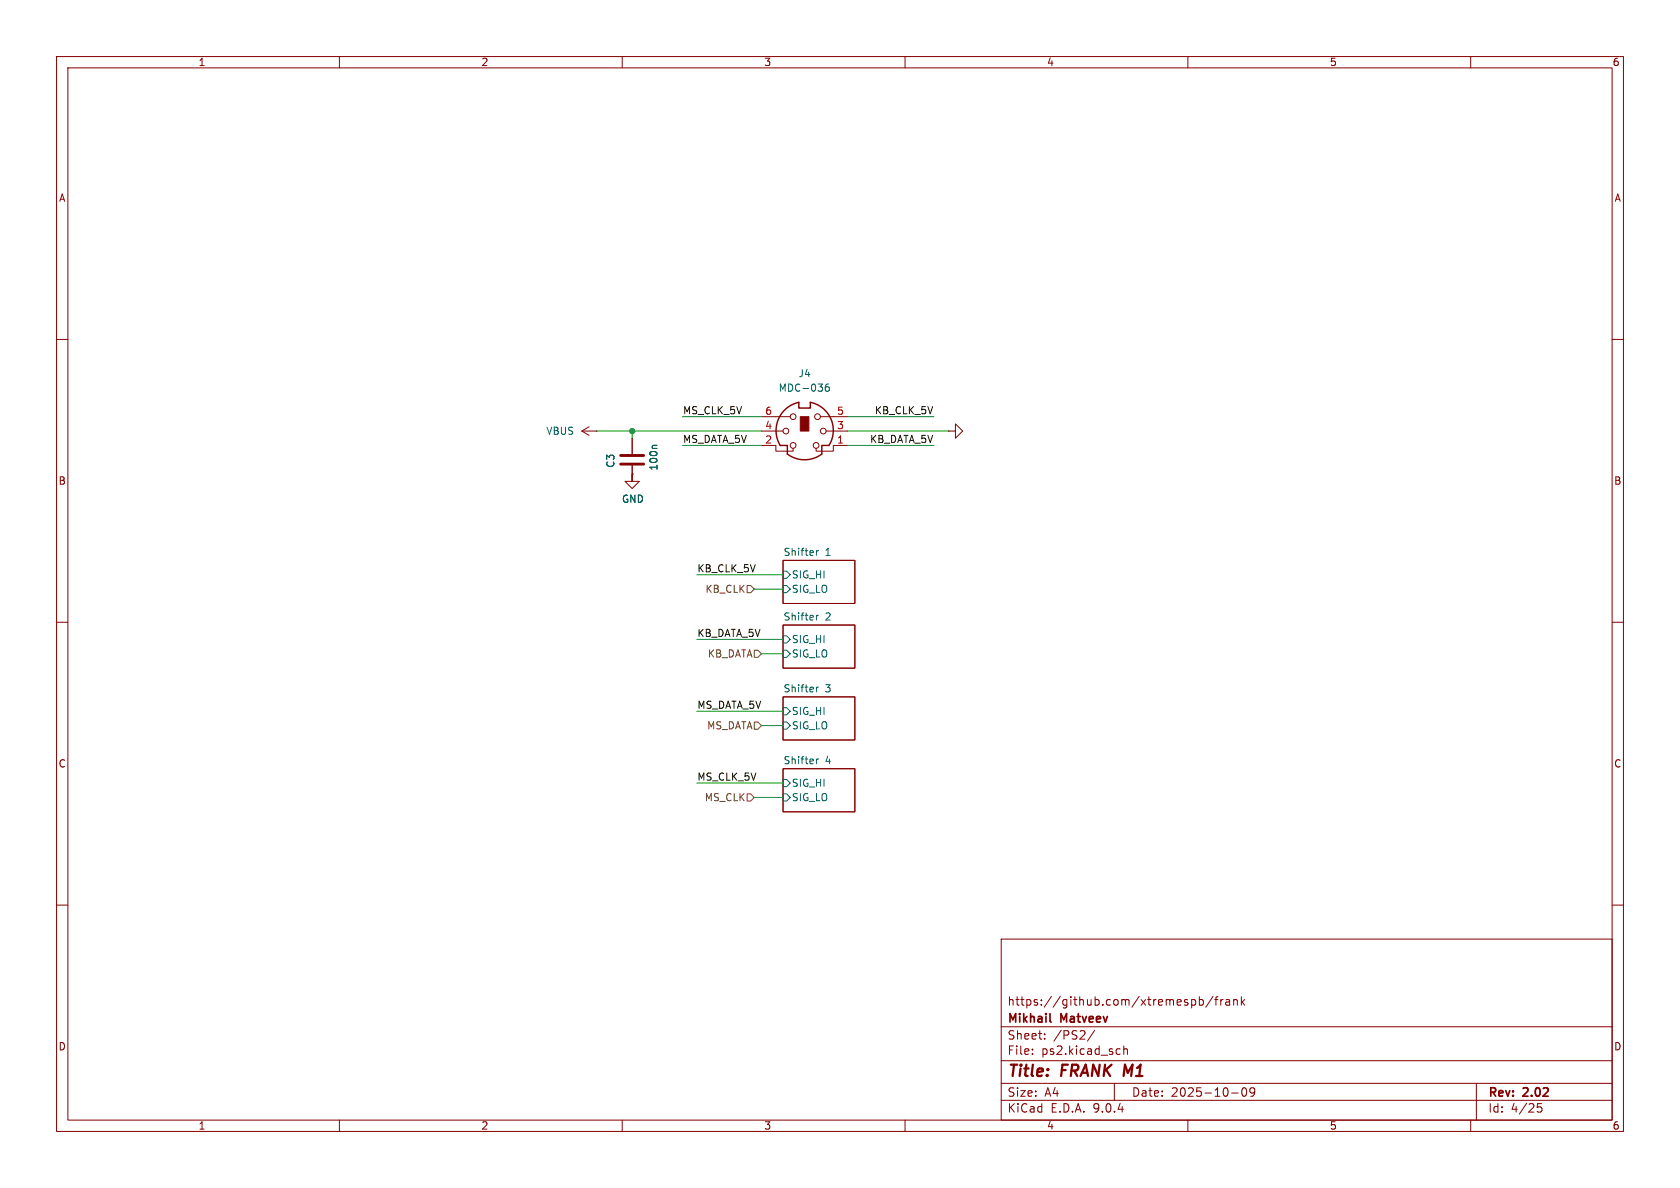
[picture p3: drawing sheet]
<svg xmlns="http://www.w3.org/2000/svg" width="297mm" height="210mm" viewBox="0 0 297 210" stroke-linecap="round" stroke-linejoin="round" font-family="sans-serif">
<g fill="none" stroke="#840000" stroke-width=".18">
<path d="M10 10h277v190h-277zM12 12h273v186h-273zM60 10v2M110 10v2M160 10v2M210 10v2M260 10v2M10 60h2M102.9 76.2h2.5M102.9 76.2l1.2 .8M104.1 75.4l-1.2 .8M105.4 76.2h.1"/>
<path d="M111.8 77.5v2.8M134.6 78.7h2.6v1.1h3v-.6M134.6 76.2h3.8M134.6 73.7h5.1M145 73.7h4.9M146 76.2h3.9M149.9 78.7h-2.6v1.1h-3v-.6M167.6 76.2h1.3v-1.3l1.3 1.3-1.3 1.3v-1.3M167.6 76.2h.1M285 60h2M111.8 82.3v2.8h-1.3l1.3 1.3 1.2-1.3h-1.2v-1.3M111.8 83.8h.1"/>
<path d="M138.4 99.1h12.7v7.6h-12.7zM10 110h2M138.4 110.5h12.7v7.6h-12.7zM285 110h2M138.4 123.2h12.7v7.6h-12.7zM138.4 135.9h12.7v7.6h-12.7zM10 160h2M177 166h108v32h-108zM210.7 176.8l.4-.1 .3 .3v.4l-.2 .2h-.5M212 176.8l.5-.1 .2 .3v.4l-.1 .2h-.6M212 176.2v1.5M214.5 176.1l-1.3 2"/>
<path d="M214.7 176.7h.6M215.3 176.2l-.3 .2v1.3M215.8 176.7v1M216.2 176.7l-.2 .1-.2 .2M216.7 176.8h.6l.1 .9M217.4 177.1h-.5a.29 .29 0 0 0-.2 .3 .29 .29 0 0 0 .2 .3l.5-.1M218.1 176.8l.2-.1 .4 .1v.9M218.1 176.7v1M219.5 176.2v1.5M219.6 177.1l.4 .6M220 176.7l-.5 .6M285 160h2"/>
<path d="M60 198v2M110 198v2M160 198v2M177 194.5h108M177 191.5h108M177 187.5h108M177 181.5h108M182.5 186.3v.1M182.5 185.5v.1M184.7 183.6v.1M184.7 182.8v.1M193.5 182.1l-1.3 2"/>
<path d="M197 191.5v3M197.9 185.4l.1 .1M198 186.3l-.1 .1M198.7 184.9v1.5M198.7 185.5l.2-.1 .3 .1 .1 .9M210 198v2M217.7 193.2h1.2M219.7 192.4l.2-.1a.81 .81 0 0 1 .6 .6 .81 .81 0 0 1-.3 .8l-.2 .1a.81 .81 0 0 1-.3-1.4zM221.8 192.9l-.3 .3h-.3l-.2-.3 .1-.5 .4-.1 .2 .1a.99 .99 0 0 1-.3 1.4h-.3M260 198v2M261 191.5v6.5M272.5 195.1h-.7l-.1 .7 .3-.1h.5l.1 .3-.1 .5-.2 .1-.6-.1"/>
<circle cx="138.9" cy="76.2" r=".51"/>
<circle cx="140.2" cy="73.7" r=".51"/>
<circle cx="140.2" cy="78.7" r=".51"/>
<circle cx="144.3" cy="78.7" r=".51"/>
<circle cx="144.5" cy="73.7" r=".51"/>
<circle cx="145.5" cy="76.2" r=".51"/>
</g>
<path d="M185.6 180.5l.2 .2" fill="none" stroke="#840000" stroke-width=".3"/>
<g fill="none" stroke="#006464" stroke-width=".18">
<path d="M116.1 78.7h-.6l-.2 .2M146.5 67.9l-.4 .1a.86 .86 0 0 0 0 1.2l.5-.2v-.4l-.2-.2h-.4l-.1 .2M144.3 97.3v.9M144.7 97.3l-.4 .3M138.4 101h.7l.6 .6-.6 .6h-.7zM138.4 103.5h.7l.6 .6-.6 .7h-.7zM138.4 112.4h.7l.6 .6-.6 .7h-.7zM138.4 114.9h.7l.6 .7-.6 .6h-.7zM144.3 108.8v.8M144.7 108.8l-.4 .2M138.4 125.1h.7l.6 .6-.6 .7h-.7zM138.4 127.6h.7l.6 .7-.6 .6h-.7z"/>
<path d="M138.4 137.8h.7l.6 .6-.6 .7h-.7zM144.3 121.5v.8M144.3 134.2v.8M144.7 121.5l-.4 .2M144.7 134.2l-.4 .2M138.4 140.3h.7l.6 .7-.6 .6h-.7z"/>
</g>
<path d="M138.6 72.6l1.4-1 1.2-.5v1h2.1v-1a5.1 5.1 0 0 1 3.3 7.6h-1.3v1.6a5.1 5.1 0 0 1-6.1 0v-1.6h-1.3a5.1 5.1 0 0 1 .7-6.1z" fill="none" stroke="#840000" stroke-width=".25"/>
<path d="M141.5 73.7h1.5v2.5h-1.5z" fill="#840000" stroke="#840000" stroke-width=".18"/>
<path d="M109.7 80.5h4.1M109.7 82h4.1" fill="none" stroke="#840000" stroke-width=".51"/>
<path d="M132.1 103.5h.6l.6 .6-.6 .7h-.6zM133.3 114.9h.7l.6 .7-.6 .6h-.7zM133.3 127.6h.7l.6 .7-.6 .6h-.7zM132.1 140.3h.6l.6 .7-.6 .6h-.6z" fill="none" stroke="#725600" stroke-width=".18"/>
<g fill="none" stroke="#009600" stroke-width=".18">
<path d="M105.4 76.2h29.2M111.8 76.2v1.3M120.6 73.7h14M120.6 78.7h14M149.9 76.2h17.7M149.9 73.7h15.2M149.9 78.7h15.2M111.8 83.8v1.3M123.2 113h15.2M123.2 101.6h15.2M133.3 104.1h5.1M134.6 115.6h3.8"/>
<path d="M123.2 125.7h15.2M123.2 138.4h15.2M134.6 128.3h3.8M133.3 141h5.1"/>
</g>
<circle cx="111.8" cy="76.2" r=".46" fill="#009600" stroke="#009600" stroke-width=".18"/>
<g font-size="2.8" fill="#840000">
<text x="178" y="190.9">Title:</text>
<text x="187.7" y="190.9">FRANK M1</text>
</g>
<g font-size="2.1" fill="#840000">
<text x="178" y="178">https://github.com/xtremespb/frank</text>
<text x="178" y="184">Sheet:</text>
<text x="178" y="181.2">Mikhail</text>
<text x="186.2" y="184">/PS2/</text>
<text x="187.6" y="181.2">Matveev</text>
<text x="178" y="186.7">File:</text>
<text x="184.1" y="186.7">ps2.kicad_sch</text>
<text x="178" y="196.9">KiCad</text>
<text x="178" y="194.1">Size:</text>
<text x="184.7" y="194.1">A4</text>
<text x="185.7" y="196.9">E.D.A.</text>
<text x="193.3" y="196.9">9.0.4</text>
<text x="200" y="194.1">Date:</text>
<text x="207" y="194.1">2025-10-09</text>
<text x="263" y="194.3">Rev:</text>
<text x="263" y="196.9">Id:</text>
<text x="267.1" y="196.9">4/25</text>
<text x="269.4" y="194.3">2.02</text>
</g>
<g font-size="1.8" fill="#840000">
<text x="35" y="11.9">1</text>
<text x="85" y="11.9">2</text>
<text x="135" y="11.9">3</text>
<text x="185" y="11.9">4</text>
<text x="235" y="11.9">5</text>
<text x="285" y="11.9">6</text>
<text x="10.3" y="35.9">A</text>
<text x="285.3" y="35.9">A</text>
<text x="10.3" y="85.9">B</text>
<text x="285.3" y="85.9">B</text>
<text x="10.3" y="135.9">C</text>
<text x="285.3" y="135.9">C</text>
<text x="10.3" y="185.9">D</text>
<text x="285.3" y="185.9">D</text>
<text x="35" y="199.9">1</text>
<text x="85" y="199.9">2</text>
<text x="135" y="199.9">3</text>
<text x="185" y="199.9">4</text>
<text x="235" y="199.9">5</text>
<text x="285" y="199.9">6</text>
</g>
<g font-size="1.8" fill="#006464">
<text x="137.6" y="69.4">MDC-036</text>
<text x="141.1" y="66.9">J4</text>
<text x="96.5" y="77.1">VBUS</text>
<text x="108.8" y="82.8" transform="rotate(-90 108.8 82.8)">C3</text>
<text x="116.4" y="83.3" transform="rotate(-90 116.4 83.3)">100n</text>
<text x="109.9" y="89.1">GND</text>
<text x="138.4" y="98.3">Shifter</text>
<text x="145.9" y="98.3">1</text>
<text x="139.9" y="102.5">SIG_HI</text>
<text x="139.9" y="105">SIG_LO</text>
<text x="138.4" y="109.8">Shifter</text>
<text x="139.9" y="113.9">SIG_HI</text>
<text x="145.9" y="109.8">2</text>
<text x="139.9" y="116.4">SIG_LO</text>
<text x="138.4" y="122.5">Shifter</text>
<text x="145.9" y="122.5">3</text>
<text x="139.9" y="126.6">SIG_HI</text>
<text x="139.9" y="129.1">SIG_LO</text>
<text x="138.4" y="135.2">Shifter</text>
<text x="145.9" y="135.2">4</text>
<text x="139.9" y="139.3">SIG_HI</text>
<text x="139.9" y="141.8">SIG_LO</text>
</g>
<g font-size="1.8" fill="#0f0f0f">
<text x="120.6" y="73.3">MS_CLK_5V</text>
<text x="154.6" y="73.3">KB_CLK_5V</text>
<text x="120.6" y="78.4">MS_DATA_5V</text>
<text x="153.7" y="78.4">KB_DATA_5V</text>
<text x="123.2" y="101.3">KB_CLK_5V</text>
<text x="123.2" y="112.7">KB_DATA_5V</text>
<text x="123.2" y="125.4">MS_DATA_5V</text>
<text x="123.2" y="138.1">MS_CLK_5V</text>
</g>
<g font-size="1.8" fill="#a90000">
<text x="135.2" y="73.4">6</text>
<text x="135.2" y="75.9">4</text>
<text x="147.9" y="73.4">5</text>
<text x="147.9" y="75.9">3</text>
<text x="135.2" y="78.5">2</text>
<text x="147.9" y="78.5">1</text>
</g>
<g font-size="1.8" fill="#725600">
<text x="124.6" y="105">KB_CLK</text>
<text x="125" y="116.4">KB_DATA</text>
<text x="124.9" y="129.1">MS_DATA</text>
<text x="124.5" y="141.8">MS_CLK</text>
</g>
</svg>
